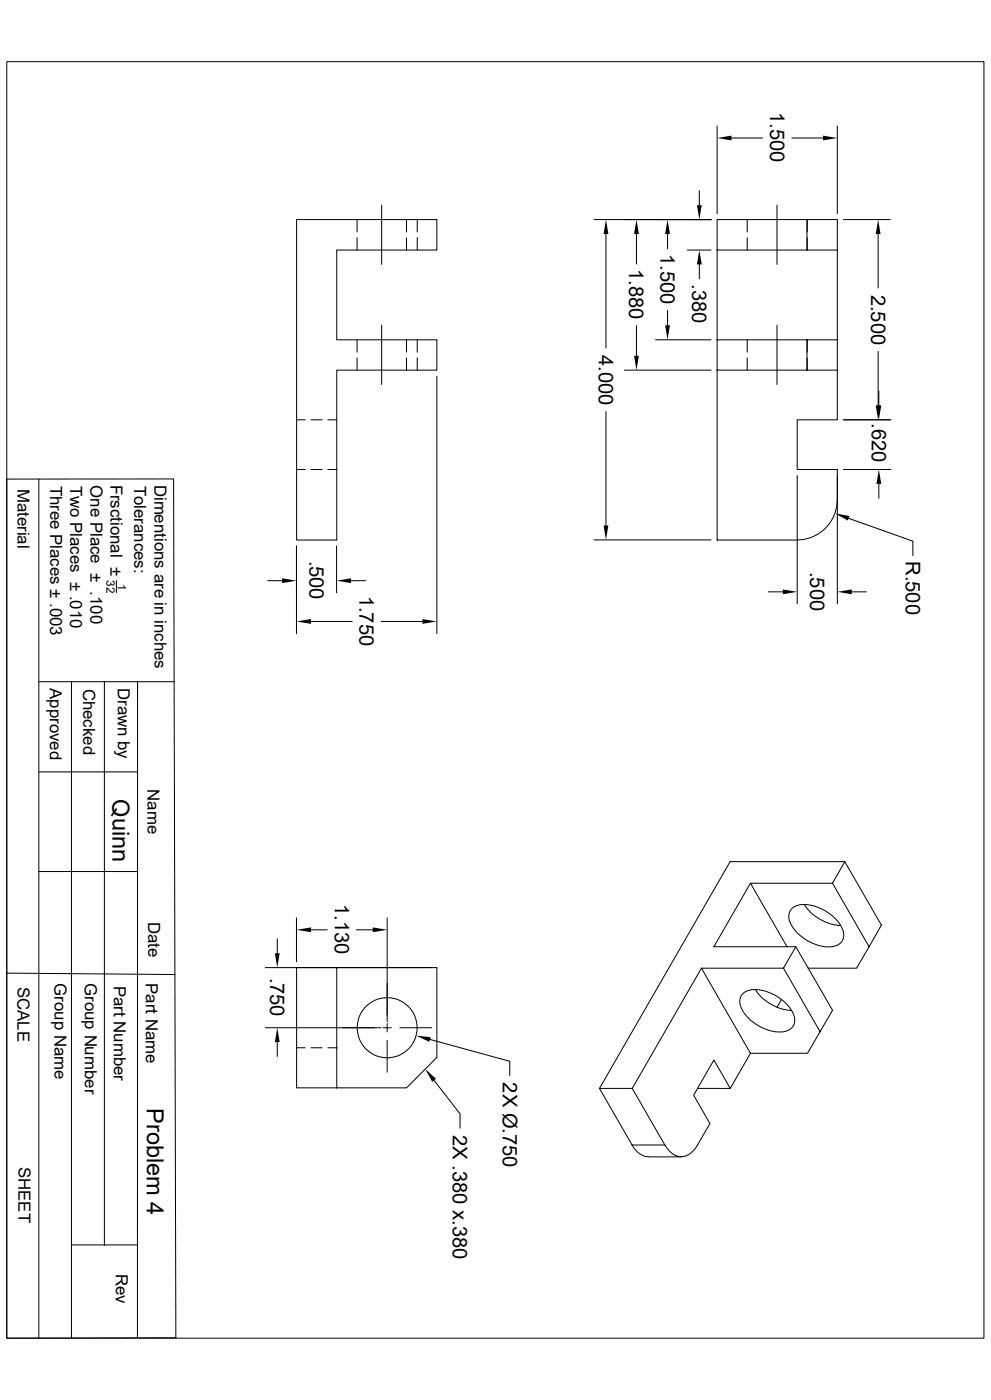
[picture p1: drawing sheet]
<svg xmlns="http://www.w3.org/2000/svg" width="297mm" height="420mm" viewBox="0 0 297 420" stroke-linecap="round" stroke-linejoin="round" font-family="sans-serif">
<g fill="none" stroke="#000" stroke-width=".3">
<path d="M2 18.5h292.9v382.9h-292.9zM214.9 37.8v26.3M251 37.8v26.3M209.6 57.2v4.4M219.2 41.4h9.4M237.3 41.4h9.3M88.9 65.9h42v9.1h-30v26.9h30v9.1h-30v51h-12zM107 65.9v3.7M107 71.3v3.7M114.4 61.6v17.7M121.8 65.9v3.7M121.8 71.3v3.7"/>
<path d="M125.1 65.9v3.7M125.1 71.3v3.7M178 65.9h35.1M181.6 70.2v34.2M190.8 70.2v9M200.1 70.2v4.4M206 75h7.1M209.6 79.3v4.4M223.9 65.9v3.7M223.9 71.3v3.7M232.9 61.6v17.7M241.9 65.9v9.1h-27"/>
<path d="M241.9 75h9.1M241.9 65.9v3.7M241.9 71.3v3.7M252.8 65.9h14M263.2 70.2v16.2M114.4 97.6v17.8M190.8 97.7v9M200.1 93.1v4.5M232.9 97.6v17.8M107 101.9v3.8M107 107.4v3.6M121.8 101.9v3.8"/>
<path d="M121.8 107.4v3.6M125.1 101.9v3.8M125.1 107.4v3.6M130.9 112.9v77.2M187.1 111h26M196.5 101.9h16.6M214.9 101.9h36.1M223.9 101.9v3.8M223.9 107.4v3.6M241.9 101.9v9.1h-27M241.9 111h9.1M241.9 101.9v3.8"/>
<path d="M241.9 107.4v3.6M251 111v-45.1h-36.1v96.1h24a12.1 12.1 0 0 0 12-12M251 111v14.9h-12.1v14.9h12.1v40.3M263.2 105.4v16.2M263.4 117.3v4.3M88.9 125.9h2.6M93.2 125.9h3.4M98.3 125.9h2.6M181.6 123.5v34.1M252.8 125.9h14.2M2 143.7h50l.7 257.6-50.7 .1zM11.6 143.7v257.8"/>
<path d="M88.9 140.8h2.6M93.2 140.8h3.4M98.3 140.8h2.6M238.9 142.7v38.4M252.8 140.8h14.2M254.3 155.5l19.3 6.8v4.4M263.4 145.2v4.3M34.9 174.2v3.6M80.2 174.2h4.3M88.9 163.8v26.3M100.9 163.8v14M105.2 174.2h4.4"/>
<path d="M178 162h35.1M230.3 177.5h4.3M255.3 177.5h4.3M93.2 186.4h12.3M114.3 186.4h12.3M11.6 204.5h40.6M21.4 204.5v196.7M31.3 204.5v169.2M41.2 204.5v196.7M11.6 231.6h29.6M253.2 258.5l-3.7 6.5M11.6 261.5h29.6"/>
<path d="M88.9 275.3v13.2M93.2 278.9h4.9M106.8 278.9h4.9M116 275.3v31.2M224.9 265l-10.9 19h24.5l11 19.1-3.7 6.4-11-19.1M237.2 272.8a6.5 6.5 0 0 1 6.6-1.1 12.6 12.6 0 0 1 9.1 8.3 3.6 3.6 0 0 1-4.2 4.1 13.4 13.4 0 0 1-12.1-8l-.1-1.9zM241 271.4a14.2 14.2 0 0 0 11 6.3M249.5 265l11 19 3.7-6.5-11-19h-34.4l-39.1 68M249.5 265h-24.6l11 19M2 291.9l50.4 .5M79.5 290.3h51.4v26.9l-9.1 9.1h-20.9M83.1 281.6v4.4"/>
<path d="M210.2 290.4l-20.7 36.1M222.5 298.3a6.5 6.5 0 0 1 6.7-1 12.6 12.6 0 0 1 9 8.2 3.6 3.6 0 0 1-4.2 4.1 13.4 13.4 0 0 1-12.1-8l-.1-1.8zM226.4 296.8a14.2 14.2 0 0 0 10.9 6.3M234.2 299.8l-1.3 2.4M234.8 290.4h-24.6l14.7 25.6M238.5 284l-3.7 6.4M260.5 284l-3.8 6.4h-14.5M79.5 308.3h34.7M83.1 312.6v4.3M88.9 314.3v-24h12v24M88.9 314.3v12h12M88.9 314.3h2.6"/>
<path d="M93.2 314.3h3.4M98.3 314.3h2.6M100.9 314.3v12M114.8 308.3h2.5M116 307v2.6M116 312.1v9.5M119.8 308.3h9.6M128.9 311.8l23.9 6.6v4.3M224.9 316l-6 10.5-4.9-8.5-6.1 10.5 4.9 8.6-3.8 6.4a5.4 5.4 0 0 1-6 3.3l-1.2-.5-1.1-.9-1.4-1.9M245.8 309.5l-3.8 6.5h-17.1M130.1 324.1l7.8 10v4.4M179.7 326.5h9.8l9.8 17h-9.9"/>
<path d="M179.7 326.5l9.7 17M209 326.5h9.9M189.4 343.5a6.1 6.1 0 0 0 4.9 3.5M194.3 347h9.9M21.4 373.5h19.8"/>
<circle cx="116" cy="308.3" r="9"/>
</g>
<g fill="#000">
<path d="M214.9 41.4l4.3-.7v1.4zM246.6 40.7l4.4 .7-4.4 .7zM181.6 65.9l.7 4.3h-1.4zM190.8 65.9l.7 4.3h-1.5zM200.1 65.9l.7 4.3h-1.5zM208.9 61.6h1.4l-.7 4.3zM209.6 75l.7 4.3h-1.4zM263.2 65.9l.7 4.3h-1.4zM199.3 97.6h1.5l-.7 4.3zM190 106.7h1.5l-.7 4.3zM262.5 121.6h1.4l-.7 4.3zM262.7 121.6h1.4l-.7 4.3z"/>
<path d="M180.9 157.6h1.4l-.7 4.4zM250.3 154l4.3 .8-.5 1.4zM263.4 140.8l.7 4.4h-1.4zM84.5 173.5l4.4 .7-4.4 .7zM100.9 174.2l4.3-.7v1.4zM234.6 176.8l4.3 .7-4.3 .8zM251 177.5l4.3-.7v1.5zM88.9 186.4l4.3-.7v1.5zM126.6 185.7l4.3 .7-4.3 .8zM88.9 278.9l4.3-.7v1.5zM111.7 278.2l4.3 .7-4.3 .8zM82.4 286h1.4l-.7 4.3z"/>
<path d="M83.1 308.3l.7 4.3h-1.4zM124.7 310.7l4.4 .4-.4 1.4zM127.4 320.7l3.3 2.9-1.2 .9z"/>
</g>
<g font-size="7.1">
<text x="33.7" y="239.8" transform="rotate(90 33.7 239.8)">Quinn</text>
<text x="44" y="332.4" transform="rotate(90 44 332.4)">Problem 4</text>
</g>
<g font-size="6.1">
<text x="230.8" y="33.7" transform="rotate(90 230.8 33.7)">1.500</text>
<text x="197.9" y="76.2" transform="rotate(90 197.9 76.2)">1.500</text>
<text x="188.6" y="80.7" transform="rotate(90 188.6 80.7)">1.880</text>
<text x="207.5" y="85.3" transform="rotate(90 207.5 85.3)">.380</text>
<text x="261.1" y="88.4" transform="rotate(90 261.1 88.4)">2.500</text>
<text x="179.5" y="106.5" transform="rotate(90 179.5 106.5)">4.000</text>
<text x="261.3" y="127" transform="rotate(90 261.3 127)">.620</text>
<text x="92.8" y="168.2" transform="rotate(90 92.8 168.2)">.500</text>
<text x="242.8" y="171.5" transform="rotate(90 242.8 171.5)">.500</text>
<text x="271.5" y="168.4" transform="rotate(90 271.5 168.4)">R.500</text>
<text x="107.8" y="178.7" transform="rotate(90 107.8 178.7)">1.750</text>
<text x="100.3" y="271.2" transform="rotate(90 100.3 271.2)">1.130</text>
<text x="81" y="293.3" transform="rotate(90 81 293.3)">.750</text>
<text x="150.7" y="324.7" transform="rotate(90 150.7 324.7)">2X Ø.750</text>
<text x="135.8" y="340.4" transform="rotate(90 135.8 340.4)">2X .380 x.380</text>
</g>
<g font-size="5">
<text x="5.3" y="146.6" transform="rotate(90 5.3 146.6)">Material</text>
<text x="15" y="145.7" transform="rotate(90 15 145.7)">Three Places ± .003</text>
<text x="21" y="145.7" transform="rotate(90 21 145.7)">Two Places ± .010</text>
<text x="27.1" y="145.5" transform="rotate(90 27.1 145.5)">One Place ± .100</text>
<text x="33.1" y="145.4" transform="rotate(90 33.1 145.4)">Frsctional ±</text>
<text x="40.3" y="145.7" transform="rotate(90 40.3 145.7)">Tolerances:</text>
<text x="46.3" y="145.4" transform="rotate(90 46.3 145.4)">Dimentions are in inches</text>
<text x="15" y="206.5" transform="rotate(90 15 206.5)">Approved</text>
<text x="24.9" y="206.6" transform="rotate(90 24.9 206.6)">Checked</text>
<text x="35.3" y="206.4" transform="rotate(90 35.3 206.4)">Drawn by</text>
<text x="44.2" y="236.7" transform="rotate(90 44.2 236.7)">Name</text>
<text x="44.4" y="276.6" transform="rotate(90 44.4 276.6)">Date</text>
<text x="5.2" y="296" transform="rotate(90 5.2 296)">SCALE</text>
<text x="16.3" y="295" transform="rotate(90 16.3 295)">Group Name</text>
<text x="25.4" y="294.9" transform="rotate(90 25.4 294.9)">Group Number</text>
<text x="34.1" y="295.7" transform="rotate(90 34.1 295.7)">Part Number</text>
<text x="43.7" y="294.9" transform="rotate(90 43.7 294.9)">Part Name</text>
<text x="5.5" y="350.1" transform="rotate(90 5.5 350.1)">SHEET</text>
<text x="34.7" y="382.1" transform="rotate(90 34.7 382.1)">Rev</text>
</g>
<g font-size="3.5">
<text x="31.9" y="174" transform="rotate(90 31.9 174)">32</text>
<text x="35.3" y="175.1" transform="rotate(90 35.3 175.1)">1</text>
</g>
</svg>
